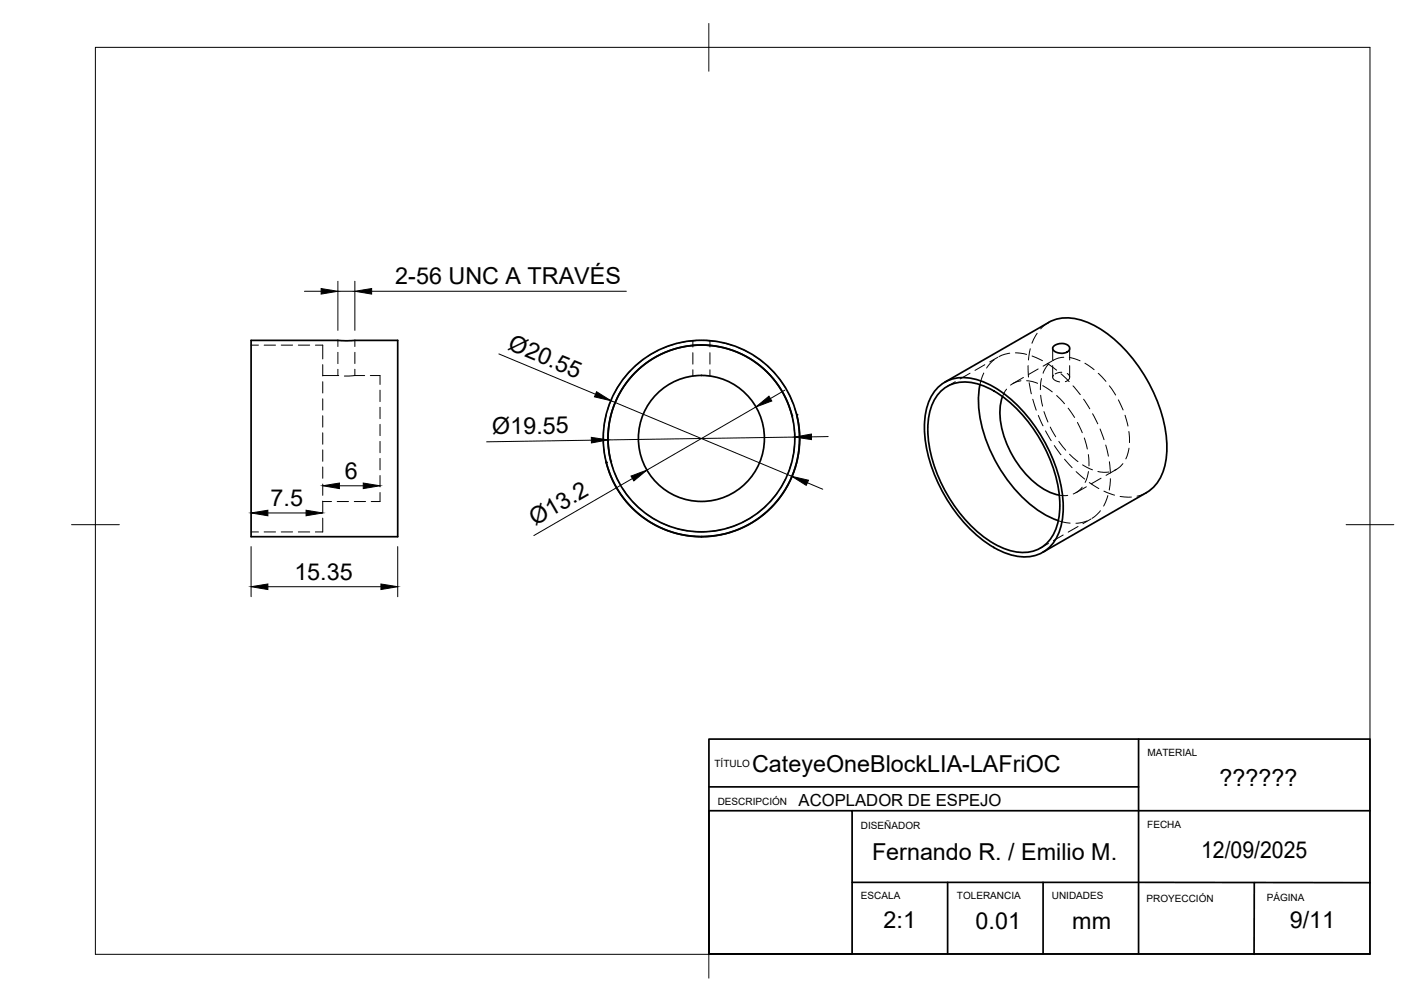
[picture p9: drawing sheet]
<svg xmlns="http://www.w3.org/2000/svg" width="297mm" height="210mm" viewBox="0 0 297 210" stroke-linecap="round" stroke-linejoin="round" font-family="sans-serif">
<!-- layer: Hidden -->
<g fill="none" stroke="#000" stroke-width=".21">
<path d="M52.6 72.3h1.5M55.3 72.3h2.4M58.9 72.3h2.4M62.5 72.3h2.4M66.1 72.3h1.5v2.9M67.6 76.4v2.4M67.6 80v2.3M70.8 78.7h.2M70.8 77.4v1.3h-3.2M70.8 71.3v1.3M70.8 73.8v2.4M74.3 78.7l-2.2 .1"/>
<path d="M74.3 71.3v1.3M74.3 73.8v2.4M74.3 77.4v1.3M74.3 78.7h2.1M77.6 78.7h2v1.9M132.1 77.6l-1.6 1.9M134.8 75.3l-1.9 1.5M137.8 73.4l-2 1.2M141.2 72.1l-2.3 .8M142.3 71.8l2.8-.4v1.3M145.1 73.9v2.4M145.1 77.5v1.3"/>
<path d="M146.6 71.3l-1.5 .1 1-.1M147.3 71.3l1.4 .1M147.8 71.3l.9 .1M148.7 71.4l1.4 .2M148.7 71.4v1.3M148.7 73.9v2.4M148.7 77.5v1.3M151.3 71.8l2.3 .6M154.7 72.8l2.1 1.1M157.9 74.5l1.9 1.4M160.7 76.6l1.7 1.7M163.2 79.2l1.3 2"/>
<path d="M200.1 80l-1.7 .9M203.2 78.2l-2.1 1.2M206.1 78.1l-.8 2.5M206.3 76.4l-2.1 1.2M208.3 75.4l-.9 .7-.7 1M209 74.8l-1.7 1M211.5 74l-1 .2-1.2 .5M212.7 73.9l2.4 .3M213.9 79.8l-.9 .2-1.3 .7M214.4 79.1l-2.2 1.2M215.1 79.7l1.1 .2 1.2 .4M215.4 76.6l.1 2.4"/>
<path d="M215.8 73.1l-.4 2.3M216.2 74.6l2.2 1M217.3 69.8l-1.1 2.1M217.5 77.3l-2.1 1.2M218.2 79.3l-.3 2.3M219.4 76.2l1.9 1.3M219.6 67.6l-1.6 1.3M219.7 76.2l-.8 1.1-.4 .9M220.5 73v2.4M220.5 76.6v2.4M220.7 75.5l-2.2 1.2M220.7 78.6l-.2 .3 .1 .4 .7 .5 .7 .2"/>
<path d="M222.2 78.3l1.8 1.6M222.4 78l-1.4 .3M222.8 74.8l-1.1 .2-1.1 .5M223.6 78.2l.4 .5v.5l-.2 .4-.6 .4M224 74.9l2.3 .7M224.1 73v2.4M224.1 76.6v2.4M227.3 76.1l1.9 1.3M230.1 78.2l1.6 1.7M67.6 83.5v2.4M67.6 87.1v2.4M67.6 90.7v2.4"/>
<path d="M67.6 94.2v2.4M67.6 97.8v2.4M79.6 81.7v2.4M79.6 85.3v2.4M79.6 88.9v2.4M79.6 92.5v2.3M79.6 96v2.4M79.6 99.6v2.4M126.4 90.4v2.4M126.5 94l.5 2.9M127 86.9l-.5 2.4M128 96.6l.4 1.5"/>
<path d="M128 96.6h.1M128.1 83.5l-.8 2.3M128.8 99.2l1 2.1M129.9 80.4l-1.2 2.1M165.1 82.2l1 2.2M165.8 96.9l-.7 2.3M165.9 87.1l.3 1.5M165.9 87.1h.1M166.4 89.8l.1 2.4M166.4 93.4l-.3 2.3M166.5 85.5l.4 1.4M210.9 81.5l-.9 1.6"/>
<path d="M215.6 80.2l.4 2.3M216.3 83.6l.8 2.3M217.5 87l1 2.2M218 82.8l.4 2.3M218.4 80.8l2 1.3M218.7 86.2l.8 2.2M219 90.3l1.2 2M220 89.5l1.1 2M220.9 93.3l1.3 2M221.3 82.9l1.7 1.7M221.8 92.5l1.4 1.8M223 96.2l1.6 1.8"/>
<path d="M223.8 85.5l1.3 2M224 95.2l1.8 1.5M224.8 80.8l1.5 1.9M225.4 98.8l1.8 1.6M225.7 88.5l1 2.1M226.8 97.4l2.1 1M227 83.6l1.3 2M227.1 91.8l.7 2.3M228 95.2l.1 2.4M228 98.8l-.7 2.3M228.9 86.7l1.1 2.1M230 98.8l1.2 .1h1.1"/>
<path d="M230.4 89.9l.9 2.2M231.6 93.2l.6 2.4M232.4 80.8l1.3 2M232.4 96.7l.2 2.4M233.9 98.3l-2.2 1.3M234.3 83.8l1 2.1M235.2 97.1l-1 1-.8 .4M235.7 87l.6 2.3M236.5 90.4l.1 2.3M236.5 93.9l-.7 2.2M52.6 111.4h1.5M55.3 111.4h2.4"/>
<path d="M58.9 111.4h2.4M62.5 111.4h2.4M67.6 101.4v2.4M67.6 105v2.4M67.6 108.5v2.9h-1.5M67.6 105.1h1.8M70.6 105.1h2.4M74.2 105.1h2.4M79.6 103.2v1.9h-1.8M130.4 102.4l1.4 1.9M132.6 105.2l1.7 1.6M135.3 107.6l2 1.3"/>
<path d="M138.3 109.4l2.2 .9M141.6 110.7l2.4 .5M145.2 111.4h2.4M151.1 111l-2.4 .3M154.5 109.9l-2.3 .8M157.6 108.2l-2 1.2M160.4 106l-1.8 1.5M162.8 103.3l-1.5 1.8M164.6 100.2l-1.2 2.1M219.6 113.8l-1.7 1M221.7 109.1l2.5 .5M221.9 103.8h1.8"/>
<path d="M222.7 112.1l-2 1.2M225.8 110.3l-2 1.2M226.7 102.1l-.6 .6-1.3 .8M227.6 102l-2.2 1.2M227.7 109.1l-1.1 .4-1.2 .1M228.2 101.1l2 1.3M228.5 108.7l-1.7 1M230.5 107l-1.8 1.6M230.7 100.2l-2.1 1.2M231.2 102.9l2.3 .8M232.1 103.8l-.9 2.2M232.6 100.3l-.2 2.4"/>
<path d="M234.6 104l2.4 .1M240.2 103.2l-2 .7"/>
</g>
<!-- layer: Visible -->
<g fill="none" stroke="#000" stroke-width=".36">
<path d="M52.6 71.3h30.7v41.1h-30.7zM220.6 72.6a2.36 2.36 0 0 1 3.4 .2 1.21 1.21 0 0 1-1.4 1.2 1.94 1.94 0 0 1-2.1-1zM165.9 87.1a19.6 19.6 0 0 0-23.7-14.2 19.6 19.6 0 0 0-14.3 23.7M166.9 86.9a20.6 20.6 0 0 1-15 24.9 20.6 20.6 0 0 1-24.9-14.9M196.1 81.5a8.1 8.1 0 0 1 9.2-1.8 26.4 26.4 0 0 1 12.7 11.4 28.9 28.9 0 0 1 4.6 16.8 9.7 9.7 0 0 1-4.1 7.8 9.2 9.2 0 0 1-8.8-.2 29.3 29.3 0 0 1-13.1-14.1 25.8 25.8 0 0 1-2.7-15.1 10 10 0 0 1 2.2-4.8zM197 82a7.6 7.6 0 0 1 8.2-1.4 24.9 24.9 0 0 1 12.3 10.8 27.3 27.3 0 0 1 4.4 16.1 8.9 8.9 0 0 1-4.5 7.6 9.2 9.2 0 0 1-7.7-.5 27.7 27.7 0 0 1-12.5-13.4 24.4 24.4 0 0 1-2.5-14.5 9.2 9.2 0 0 1 2.3-4.7zM197.9 80.1l21.7-12.6a9.9 9.9 0 0 1 9.7 .7 31.5 31.5 0 0 1 14 18.2 20.4 20.4 0 0 1 .4 12.2 8.3 8.3 0 0 1-3.5 4.6M205.3 80.6a25 25 0 0 0 3.7 16.8 26.4 26.4 0 0 0 11.6 11.3l1.1 .4M210 83.1a14.9 14.9 0 0 0 1.6 11.4 17.4 17.4 0 0 0 9.4 9l.9 .2M240.2 103.2l-21.8 12.5"/>
<circle cx="146.9" cy="91.8" r="19.6"/>
<circle cx="146.9" cy="91.8" r="13.2"/>
<circle cx="146.9" cy="91.8" r="20.6"/>
</g>
<g fill="#000">
<circle cx="127" cy="96.9" r=".18"/>
<circle cx="166.9" cy="86.9" r=".18"/>
</g>
<!-- layer: BORDER -->
<path d="M20 9.9h267v190h-267zM148.5 4.9v10M15 109.9h10M282 109.9h10M148.5 194.9v10" fill="none" stroke="#000" stroke-width=".21"/>
<!-- layer: TITLEBLOCK -->
<path d="M148.5 154.8h138.5v45h-138.5zM238.5 154.8v45M148.5 169.8h30v30h-30zM148.5 164.8h90M178.5 169.8h108.5M178.5 184.8l108.5 .1M198.5 184.8v15M218.5 184.8v15M262.7 184.9v15" fill="none" stroke="#000" stroke-width=".36"/>
<!-- layer: FD_Dimensions -->
<g fill="none" stroke="#000" stroke-width=".21">
<path d="M70.8 58.9v10.3M74.3 58.9v10.3M63.8 61h3.5M70.8 61h3.5M77.9 61h53.3M104.5 74.1l20.2 8.5M123.9 92.2l-22 .4M128 83.9l37.9 15.9M158.3 85.3l-22.8 13.2M164.4 81.7l-3 1.8M166.5 91.6l-39.1 .6M173.5 91.5h-3.5"/>
<path d="M52.6 114.5v10.5M56.1 107.5h8M71.1 101.8h5M83.3 114.5v10.5M132.5 100.2l-20.7 12M169.1 101.1l3.2 1.4M56.1 122.9h23.7"/>
</g>
<g fill="#000" stroke="#000" stroke-width=".21">
<path d="M67.3 60.4l3.5 .6-3.5 .6zM74.3 61l3.6-.6v1.2zM123.9 91.6l3.5 .6-3.5 .6zM125 82.1l3 1.8-3.5-.8zM132.2 99.7l3.3-1.2-2.7 2.2zM158.3 85.3l2.8-2.3 .6 1zM166.5 91.6l3.5-.7v1.2zM52.6 107.5l3.5-.6v1.1zM64.1 106.9l3.5 .6-3.5 .5zM67.6 101.8l3.5-.6v1.2zM76.1 101.2l3.5 .6-3.5 .6zM165.9 99.8l3.5 .8-.5 1.1z"/>
<path d="M52.6 122.9l3.5-.6v1.2zM79.8 122.3l3.5 .6-3.5 .6z"/>
</g>
<g font-size="4.9">
<text x="82.8" y="59.6">2-56 UNC A TRAVÉS</text>
<text x="106.2" y="73.2" transform="rotate(23 106.2 73.2)">Ø20.55</text>
<text x="103.1" y="91" transform="rotate(-1 103.1 91)">Ø19.55</text>
<text x="72.3" y="100.3">6</text>
<text x="56.7" y="106">7.5</text>
<text x="112.1" y="110.3" transform="rotate(-30 112.1 110.3)">Ø13.2</text>
<text x="61.7" y="121.4">15.35</text>
<text x="157.5" y="161.7">CateyeOneBlockLIA-LAFriOC</text>
<text x="255.5" y="164.8">??????</text>
<text x="251.6" y="179.7">12/09/2025</text>
<text x="182.7" y="180.1">Fernando R. / Emilio M.</text>
<text x="185.1" y="194.4">2:1</text>
<text x="204.4" y="194.5">0.01</text>
<text x="224.6" y="194.6">mm</text>
<text x="270.2" y="194.5">9/11</text>
</g>
<text font-size="3.5" x="167.3" y="168.8">ACOPLADOR DE ESPEJO</text>
<g font-size="2.1">
<text x="149.7" y="160.6">TÍTULO</text>
<text x="240.3" y="158.3">MATERIAL</text>
<text x="150.3" y="168.7">DESCRIPCIÓN</text>
<text x="180.3" y="173.7">DISEÑADOR</text>
<text x="240.3" y="173.4">FECHA</text>
<text x="180.3" y="188.4">ESCALA</text>
<text x="200.4" y="188.4">TOLERANCIA</text>
<text x="220.3" y="188.4">UNIDADES</text>
<text x="240.2" y="188.9">PROYECCIÓN</text>
<text x="265.3" y="188.7">PÁGINA</text>
</g>
</svg>
